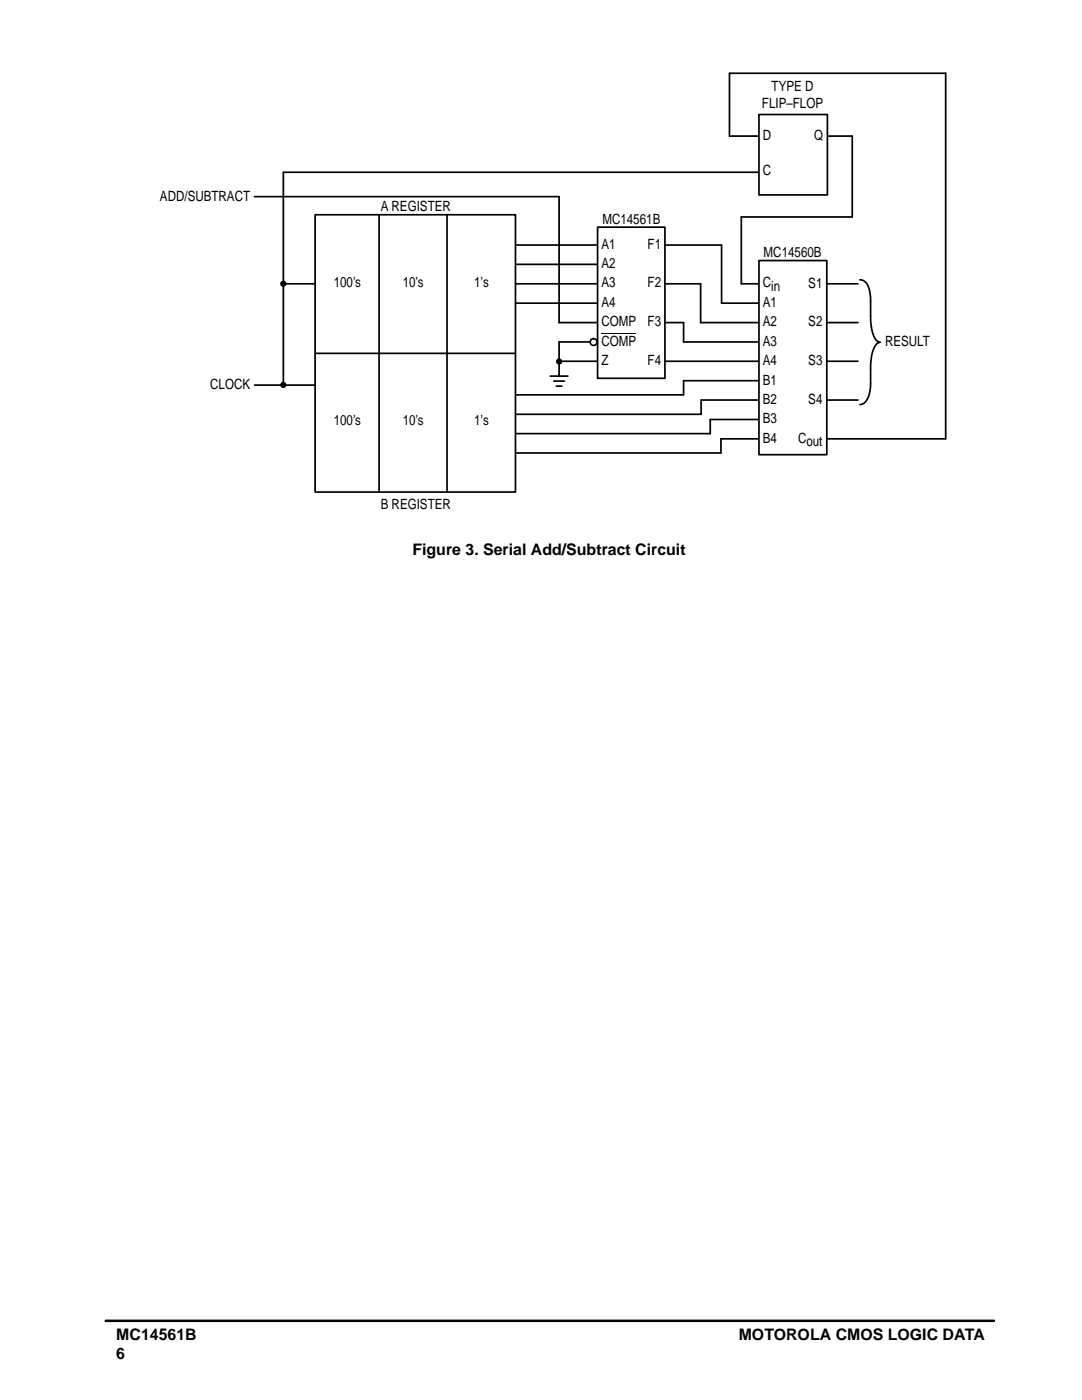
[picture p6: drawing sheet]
<svg xmlns="http://www.w3.org/2000/svg" width="216mm" height="279mm" viewBox="0 0 216 279" stroke-linecap="round" stroke-linejoin="round" font-family="sans-serif">
<path d="M21.1 263.6h177.2" fill="none" stroke="#000" stroke-width=".5"/>
<g fill="none" stroke="#000" stroke-width=".34">
<path d="M50.8 39.2h60.8M151.8 34.4h-95.3v42.5M56.5 56.6h6.4M62.9 42.9h40v55.3h-40zM75.6 42.9v55.3M89.2 42.9v55.3M102.9 56.6h36.9M102.9 52.8h16.3M102.9 48.9h41.1M50.8 76.9h12.1M62.9 70.5h40M102.9 60.5h16.3"/>
<path d="M111.6 64.4h24.8M111.6 68.2h7.6M111.6 72.1h59.6"/>
</g>
<path d="M119.2 45.3h13.5v30.2h-13.5z" fill-rule="evenodd" fill="#fff"/>
<path d="M188.7 14.6v73h-44.8v2.8h-41M111.6 39.2v25.2M119.2 45.3h13.5v30.2h-13.5zM139.8 56.6v7.8h31.4M144 48.9v11.6h7.4M147.9 56.6h23.3M111.6 68.2v6.8M136.4 64.4v3.8h15M151.4 76h-15v2.8h-33.5M171.2 79.8h-31.3v2.9h-37M151.4 83.7h-9.7v2.8h-38.8" fill="none" stroke="#000" stroke-width=".34"/>
<path d="M151.4 52h13.6v38.7h-13.6z" fill-rule="evenodd" fill="#fff"/>
<path d="M188.7 14.6h-43.1v12.6h24.5v16.1h-22.2v13.3M151.4 52h13.6v38.7h-13.6z" fill="none" stroke="#000" stroke-width=".34"/>
<path d="M151.4 22.9h13.7v16h-13.7z" fill-rule="evenodd" fill="#fff"/>
<path d="M151.4 22.9h13.7v16h-13.7z" fill="none" stroke="#000" stroke-width=".34"/>
<circle cx="56.5" cy="56.6" r=".49" fill="#000" stroke="#000" stroke-width=".26"/>
<circle cx="118.4" cy="68.3" r=".68" fill="#fff"/>
<g fill="none" stroke="#000" stroke-width=".34">
<path d="M171.6 55.8l.4 .1a2.58 2.58 0 0 1 1.6 2.4l.1 1.8a18.8 18.8 0 0 0 .5 6.7 1.88 1.88 0 0 0 1.4 1.5M109.8 75.1h3.5M110.5 76.1h2.1M111 77.1h1.1M111.6 74.7v.3M175.6 68.3a1.29 1.29 0 0 0-1.1 .9 9 9 0 0 0-.8 4.3 12 12 0 0 1-.7 6.2 1.66 1.66 0 0 1-1.4 1"/>
<circle cx="118.4" cy="68.3" r=".68"/>
</g>
<g fill="#000" stroke="#000" stroke-width=".26">
<circle cx="56.5" cy="76.8" r=".49"/>
<circle cx="111.6" cy="72.1" r=".49"/>
</g>
<path d="M120 66.6h7" fill="none" stroke="#000" stroke-width=".2"/>
<g font-size="3.2">
<text x="82.3" y="110.8">Figure 3. Serial Add/Subtract Circuit</text>
<text x="23.2" y="267.4">MC14561B</text>
<text x="147.4" y="267.4">MOTOROLA CMOS LOGIC DATA</text>
<text x="23.2" y="271.2">6</text>
</g>
<g font-size="2.8">
<text x="152" y="21.6">FLIP–FLOP</text>
<text x="154" y="18.1">TYPE D</text>
<text x="152.2" y="27.9">D</text>
<text x="162.5" y="27.9">Q</text>
<text x="152.2" y="35">C</text>
<text x="31.9" y="40.1">ADD/SUBTRACT</text>
<text x="76" y="42.1">A REGISTER</text>
<text x="120.2" y="44.7">MC14561B</text>
<text x="120" y="49.7">A1</text>
<text x="120" y="53.5">A2</text>
<text x="129.2" y="49.7">F1</text>
<text x="152.4" y="51.3">MC14560B</text>
<text x="66.6" y="57.4">100’s</text>
<text x="80.4" y="57.4">10’s</text>
<text x="94.6" y="57.4">1’s</text>
<text x="120" y="57.4">A3</text>
<text x="129.2" y="57.4">F2</text>
<text x="152.2" y="57.4">Cin</text>
<text x="161.3" y="57.5">S1</text>
<text x="120" y="61.2">A4</text>
<text x="120" y="65.1">COMP</text>
<text x="129.2" y="65.1">F3</text>
<text x="152.2" y="61.2">A1</text>
<text x="152.2" y="65.1">A2</text>
<text x="161.3" y="65.1">S2</text>
<text x="120" y="69">COMP</text>
<text x="152.2" y="69">A3</text>
<text x="176.6" y="69">RESULT</text>
<text x="41.9" y="77.7">CLOCK</text>
<text x="120" y="72.9">Z</text>
<text x="129.2" y="72.9">F4</text>
<text x="152.2" y="72.9">A4</text>
<text x="152.2" y="76.8">B1</text>
<text x="161.3" y="72.9">S3</text>
<text x="152.2" y="80.6">B2</text>
<text x="161.3" y="80.6">S4</text>
<text x="66.6" y="84.8">100’s</text>
<text x="80.4" y="84.8">10’s</text>
<text x="94.6" y="84.8">1’s</text>
<text x="152.2" y="84.4">B3</text>
<text x="152.2" y="88.3">B4</text>
<text x="159.2" y="88.3">Cout</text>
<text x="76" y="101.5">B REGISTER</text>
</g>
</svg>
